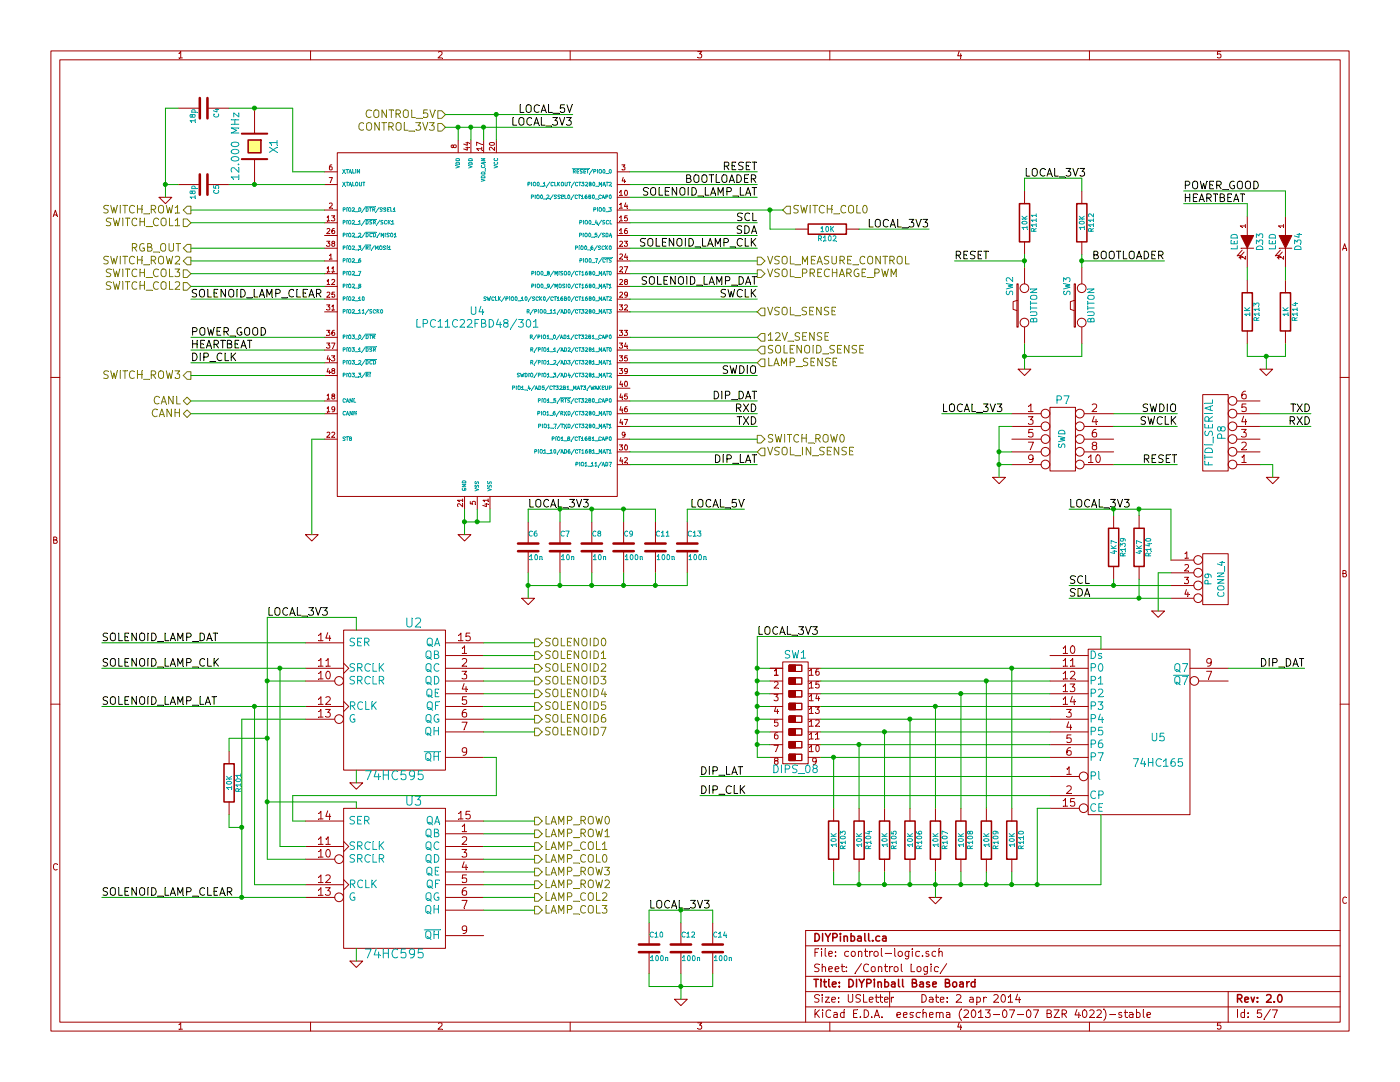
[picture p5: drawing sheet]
EESchema Schematic File Version 2
LIBS:power
LIBS:device
LIBS:transistors
LIBS:conn
LIBS:linear
LIBS:regul
LIBS:74xx
LIBS:cmos4000
LIBS:adc-dac
LIBS:memory
LIBS:xilinx
LIBS:special
LIBS:microcontrollers
LIBS:dsp
LIBS:microchip
LIBS:analog_switches
LIBS:motorola
LIBS:texas
LIBS:intel
LIBS:audio
LIBS:interface
LIBS:digital-audio
LIBS:philips
LIBS:display
LIBS:cypress
LIBS:siliconi
LIBS:opto
LIBS:atmel
LIBS:contrib
LIBS:valves
LIBS:diypinball-parts
LIBS:dips-s
LIBS:nxp_armmcu
LIBS:base-module-hardware-v2-cache
EELAYER 27 0
EELAYER END
$Descr USLetter 11000 8500
encoding utf-8
Sheet 5 7
Title "DIYPinball Base Board"
Date "2 apr 2014"
Rev "2.0"
Comp "DIYPinball.ca"
Comment1 ""
Comment2 ""
Comment3 ""
Comment4 ""
$EndDescr
Text HLabel 4200 5050 2    60   Output ~ 0
SOLENOID0
Text HLabel 4200 5150 2    60   Output ~ 0
SOLENOID1
Text HLabel 4200 5250 2    60   Output ~ 0
SOLENOID2
Text HLabel 4200 5350 2    60   Output ~ 0
SOLENOID3
Text HLabel 4200 5450 2    60   Output ~ 0
SOLENOID4
Text HLabel 4200 5550 2    60   Output ~ 0
SOLENOID5
Text HLabel 4200 5650 2    60   Output ~ 0
SOLENOID6
Text HLabel 4200 5750 2    60   Output ~ 0
SOLENOID7
Text HLabel 4200 6450 2    60   Output ~ 0
LAMP_ROW0
Text HLabel 4200 6550 2    60   Output ~ 0
LAMP_ROW1
Text HLabel 4200 6950 2    60   Output ~ 0
LAMP_ROW2
Text HLabel 4200 6850 2    60   Output ~ 0
LAMP_ROW3
Text HLabel 4200 6750 2    60   Output ~ 0
LAMP_COL0
Text HLabel 4200 6650 2    60   Output ~ 0
LAMP_COL1
Text HLabel 4200 7050 2    60   Output ~ 0
LAMP_COL2
Text HLabel 4200 7150 2    60   Output ~ 0
LAMP_COL3
Text HLabel 5950 3550 2    60   Input ~ 0
VSOL_IN_SENSE
Text HLabel 5950 2650 2    60   Input ~ 0
12V_SENSE
Text HLabel 5950 2750 2    60   Input ~ 0
SOLENOID_SENSE
Text HLabel 5950 2850 2    60   Input ~ 0
LAMP_SENSE
Text HLabel 3500 900  0    60   Input ~ 0
CONTROL_5V
Text HLabel 3500 1000 0    60   Input ~ 0
CONTROL_3V3
Text HLabel 1500 3250 0    60   BiDi ~ 0
CANH
Text HLabel 1500 3150 0    60   BiDi ~ 0
CANL
Text HLabel 5950 3450 2    60   Output ~ 0
SWITCH_ROW0
Text HLabel 1500 1650 0    60   Output ~ 0
SWITCH_ROW1
Text HLabel 1500 2050 0    60   Output ~ 0
SWITCH_ROW2
Text HLabel 1500 2950 0    60   Output ~ 0
SWITCH_ROW3
Text HLabel 6150 1650 2    60   Input ~ 0
SWITCH_COL0
Text HLabel 1500 1750 0    60   Input ~ 0
SWITCH_COL1
Text HLabel 1500 2250 0    60   Input ~ 0
SWITCH_COL2
Text HLabel 1500 2150 0    60   Input ~ 0
SWITCH_COL3
Text HLabel 1500 1950 0    60   Output ~ 0
RGB_OUT
$Comp
L 74HC595 U2
U 1 1
P 3100 5500
F 0 "U2" H 3250 6100 70  0000 C CNN
F 1 "74HC595" H 3100 4900 70  0000 C CNN
F 2 "~" H 3100 5500 60  0000 C CNN
F 3 "~" H 3100 5500 60  0000 C CNN
	1    3100 5500
	1    0    0    -1  
$EndComp
$Comp
L 74HC595 U3
U 1 1
P 3100 6900
F 0 "U3" H 3250 7500 70  0000 C CNN
F 1 "74HC595" H 3100 6300 70  0000 C CNN
F 2 "~" H 3100 6900 60  0000 C CNN
F 3 "~" H 3100 6900 60  0000 C CNN
	1    3100 6900
	1    0    0    -1  
$EndComp
Text Label 800  5050 0    60   ~ 0
SOLENOID_LAMP_DAT
Text Label 800  5250 0    60   ~ 0
SOLENOID_LAMP_CLK
Text Label 800  5550 0    60   ~ 0
SOLENOID_LAMP_LAT
$Comp
L GND #PWR29
U 1 1
P 2800 7550
F 0 "#PWR29" H 2800 7550 30  0001 C CNN
F 1 "GND" H 2800 7480 30  0001 C CNN
F 2 "" H 2800 7550 60  0000 C CNN
F 3 "" H 2800 7550 60  0000 C CNN
	1    2800 7550
	1    0    0    -1  
$EndComp
$Comp
L 74LS165 U5
U 1 1
P 8950 5750
F 0 "U5" H 9100 5700 60  0000 C CNN
F 1 "74HC165" H 9100 5500 60  0000 C CNN
F 2 "~" H 8950 5750 60  0000 C CNN
F 3 "~" H 8950 5750 60  0000 C CNN
	1    8950 5750
	1    0    0    -1  
$EndComp
$Comp
L DIPS_08 SW1
U 1 1
P 6250 5600
F 0 "SW1" V 5800 5600 60  0000 C CNN
F 1 "DIPS_08" V 6700 5600 60  0000 C CNN
F 2 "" H 6250 5600 60  0000 C CNN
F 3 "" H 6250 5600 60  0000 C CNN
	1    6250 5600
	0    1    1    0   
$EndComp
Text Label 5500 6100 0    60   ~ 0
DIP_LAT
Text Label 5500 6250 0    60   ~ 0
DIP_CLK
$Comp
L R R110
U 1 1
P 7950 6600
F 0 "R110" V 8030 6600 40  0000 C CNN
F 1 "10K" V 7957 6601 40  0000 C CNN
F 2 "~" V 7880 6600 30  0000 C CNN
F 3 "~" H 7950 6600 30  0000 C CNN
	1    7950 6600
	1    0    0    -1  
$EndComp
$Comp
L R R109
U 1 1
P 7750 6600
F 0 "R109" V 7830 6600 40  0000 C CNN
F 1 "10K" V 7757 6601 40  0000 C CNN
F 2 "~" V 7680 6600 30  0000 C CNN
F 3 "~" H 7750 6600 30  0000 C CNN
	1    7750 6600
	1    0    0    -1  
$EndComp
$Comp
L R R108
U 1 1
P 7550 6600
F 0 "R108" V 7630 6600 40  0000 C CNN
F 1 "10K" V 7557 6601 40  0000 C CNN
F 2 "~" V 7480 6600 30  0000 C CNN
F 3 "~" H 7550 6600 30  0000 C CNN
	1    7550 6600
	1    0    0    -1  
$EndComp
$Comp
L R R107
U 1 1
P 7350 6600
F 0 "R107" V 7430 6600 40  0000 C CNN
F 1 "10K" V 7357 6601 40  0000 C CNN
F 2 "~" V 7280 6600 30  0000 C CNN
F 3 "~" H 7350 6600 30  0000 C CNN
	1    7350 6600
	1    0    0    -1  
$EndComp
$Comp
L R R106
U 1 1
P 7150 6600
F 0 "R106" V 7230 6600 40  0000 C CNN
F 1 "10K" V 7157 6601 40  0000 C CNN
F 2 "~" V 7080 6600 30  0000 C CNN
F 3 "~" H 7150 6600 30  0000 C CNN
	1    7150 6600
	1    0    0    -1  
$EndComp
$Comp
L R R105
U 1 1
P 6950 6600
F 0 "R105" V 7030 6600 40  0000 C CNN
F 1 "10K" V 6957 6601 40  0000 C CNN
F 2 "~" V 6880 6600 30  0000 C CNN
F 3 "~" H 6950 6600 30  0000 C CNN
	1    6950 6600
	1    0    0    -1  
$EndComp
$Comp
L R R104
U 1 1
P 6750 6600
F 0 "R104" V 6830 6600 40  0000 C CNN
F 1 "10K" V 6757 6601 40  0000 C CNN
F 2 "~" V 6680 6600 30  0000 C CNN
F 3 "~" H 6750 6600 30  0000 C CNN
	1    6750 6600
	1    0    0    -1  
$EndComp
$Comp
L R R103
U 1 1
P 6550 6600
F 0 "R103" V 6630 6600 40  0000 C CNN
F 1 "10K" V 6557 6601 40  0000 C CNN
F 2 "~" V 6480 6600 30  0000 C CNN
F 3 "~" H 6550 6600 30  0000 C CNN
	1    6550 6600
	1    0    0    -1  
$EndComp
$Comp
L GND #PWR33
U 1 1
P 7350 7050
F 0 "#PWR33" H 7350 7050 30  0001 C CNN
F 1 "GND" H 7350 6980 30  0001 C CNN
F 2 "" H 7350 7050 60  0000 C CNN
F 3 "" H 7350 7050 60  0000 C CNN
	1    7350 7050
	1    0    0    -1  
$EndComp
Text Label 10250 5250 2    60   ~ 0
DIP_DAT
$Comp
L LPC11C22FBD48/301 U4
U 1 1
P 3750 2550
F 0 "U4" H 3750 2650 60  0000 C CNN
F 1 "LPC11C22FBD48/301" H 3750 2550 60  0000 C CNN
F 2 "" H 3750 2550 60  0000 C CNN
F 3 "" H 3750 2550 60  0000 C CNN
	1    3750 2550
	1    0    0    -1  
$EndComp
Text HLabel 5950 2450 2    60   Input ~ 0
VSOL_SENSE
Text HLabel 5950 2050 2    60   Output ~ 0
VSOL_MEASURE_CONTROL
Text HLabel 5950 2150 2    60   Output ~ 0
VSOL_PRECHARGE_PWM
$Comp
L GND #PWR30
U 1 1
P 3650 4200
F 0 "#PWR30" H 3650 4200 30  0001 C CNN
F 1 "GND" H 3650 4130 30  0001 C CNN
F 2 "" H 3650 4200 60  0000 C CNN
F 3 "" H 3650 4200 60  0000 C CNN
	1    3650 4200
	1    0    0    -1  
$EndComp
$Comp
L GND #PWR27
U 1 1
P 2450 4200
F 0 "#PWR27" H 2450 4200 30  0001 C CNN
F 1 "GND" H 2450 4130 30  0001 C CNN
F 2 "" H 2450 4200 60  0000 C CNN
F 3 "" H 2450 4200 60  0000 C CNN
	1    2450 4200
	1    0    0    -1  
$EndComp
Text Label 5950 1350 2    60   ~ 0
RESET
Text Label 5950 1750 2    60   ~ 0
SCL
Text Label 5950 1850 2    60   ~ 0
SDA
Text Label 5950 2350 2    60   ~ 0
SWCLK
Text Label 5950 2950 2    60   ~ 0
SWDIO
Text Label 5950 3250 2    60   ~ 0
RXD
Text Label 5950 3350 2    60   ~ 0
TXD
Text Label 5950 1950 2    60   ~ 0
SOLENOID_LAMP_CLK
Text Label 5950 2250 2    60   ~ 0
SOLENOID_LAMP_DAT
Text Label 5950 1550 2    60   ~ 0
SOLENOID_LAMP_LAT
Text Label 5950 1450 2    60   ~ 0
BOOTLOADER
$Comp
L CRYSTAL X1
U 1 1
P 2000 1150
F 0 "X1" H 2000 1300 60  0000 C CNN
F 1 "12.000 MHz" H 2000 1000 60  0000 C CNN
F 2 "~" H 2000 1150 60  0000 C CNN
F 3 "~" H 2000 1150 60  0000 C CNN
	1    2000 1150
	0    1    1    0   
$EndComp
$Comp
L C C5
U 1 1
P 1600 1450
F 0 "C5" H 1600 1550 40  0000 L CNN
F 1 "18p" H 1606 1365 40  0000 L CNN
F 2 "~" H 1638 1300 30  0000 C CNN
F 3 "~" H 1600 1450 60  0000 C CNN
	1    1600 1450
	0    1    1    0   
$EndComp
$Comp
L C C4
U 1 1
P 1600 850
F 0 "C4" H 1600 950 40  0000 L CNN
F 1 "18p" H 1606 765 40  0000 L CNN
F 2 "~" H 1638 700 30  0000 C CNN
F 3 "~" H 1600 850 60  0000 C CNN
	1    1600 850 
	0    1    1    0   
$EndComp
$Comp
L GND #PWR26
U 1 1
P 1300 1550
F 0 "#PWR26" H 1300 1550 30  0001 C CNN
F 1 "GND" H 1300 1480 30  0001 C CNN
F 2 "" H 1300 1550 60  0000 C CNN
F 3 "" H 1300 1550 60  0000 C CNN
	1    1300 1550
	1    0    0    -1  
$EndComp
$Comp
L R R102
U 1 1
P 6500 1800
F 0 "R102" V 6580 1800 40  0000 C CNN
F 1 "10K" V 6507 1801 40  0000 C CNN
F 2 "~" V 6430 1800 30  0000 C CNN
F 3 "~" H 6500 1800 30  0000 C CNN
	1    6500 1800
	0    1    1    0   
$EndComp
Text Label 5950 3150 2    60   ~ 0
DIP_DAT
Text Label 5950 3650 2    60   ~ 0
DIP_LAT
Text Label 1500 2850 0    60   ~ 0
DIP_CLK
Text Label 1500 2750 0    60   ~ 0
HEARTBEAT
Text Label 1500 2650 0    60   ~ 0
POWER_GOOD
Text Label 1500 2350 0    60   ~ 0
SOLENOID_LAMP_CLEAR
Text Label 4500 1000 2    60   ~ 0
LOCAL_3V3
Text Label 4500 900  2    60   ~ 0
LOCAL_5V
Text Label 5950 5000 0    60   ~ 0
LOCAL_3V3
Text Label 2100 4850 0    60   ~ 0
LOCAL_3V3
$Comp
L C C10
U 1 1
P 5100 7450
F 0 "C10" H 5100 7550 40  0000 L CNN
F 1 "100n" H 5106 7365 40  0000 L CNN
F 2 "~" H 5138 7300 30  0000 C CNN
F 3 "~" H 5100 7450 60  0000 C CNN
	1    5100 7450
	1    0    0    -1  
$EndComp
$Comp
L C C12
U 1 1
P 5350 7450
F 0 "C12" H 5350 7550 40  0000 L CNN
F 1 "100n" H 5356 7365 40  0000 L CNN
F 2 "~" H 5388 7300 30  0000 C CNN
F 3 "~" H 5350 7450 60  0000 C CNN
	1    5350 7450
	1    0    0    -1  
$EndComp
$Comp
L C C14
U 1 1
P 5600 7450
F 0 "C14" H 5600 7550 40  0000 L CNN
F 1 "100n" H 5606 7365 40  0000 L CNN
F 2 "~" H 5638 7300 30  0000 C CNN
F 3 "~" H 5600 7450 60  0000 C CNN
	1    5600 7450
	1    0    0    -1  
$EndComp
$Comp
L GND #PWR32
U 1 1
P 5350 7850
F 0 "#PWR32" H 5350 7850 30  0001 C CNN
F 1 "GND" H 5350 7780 30  0001 C CNN
F 2 "" H 5350 7850 60  0000 C CNN
F 3 "" H 5350 7850 60  0000 C CNN
	1    5350 7850
	1    0    0    -1  
$EndComp
Text Label 5100 7150 0    60   ~ 0
LOCAL_3V3
$Comp
L SW_PUSH SW2
U 1 1
P 8050 2400
F 0 "SW2" H 8200 2510 50  0000 C CNN
F 1 "BUTTON" H 8050 2320 50  0000 C CNN
F 2 "~" H 8050 2400 60  0000 C CNN
F 3 "~" H 8050 2400 60  0000 C CNN
	1    8050 2400
	0    -1   -1   0   
$EndComp
$Comp
L SW_PUSH SW3
U 1 1
P 8500 2400
F 0 "SW3" H 8650 2510 50  0000 C CNN
F 1 "BUTTON" H 8500 2320 50  0000 C CNN
F 2 "~" H 8500 2400 60  0000 C CNN
F 3 "~" H 8500 2400 60  0000 C CNN
	1    8500 2400
	0    -1   -1   0   
$EndComp
$Comp
L LED D34
U 1 1
P 10100 1900
F 0 "D34" H 10100 2000 50  0000 C CNN
F 1 "LED" H 10100 1800 50  0000 C CNN
F 2 "~" H 10100 1900 60  0000 C CNN
F 3 "~" H 10100 1900 60  0000 C CNN
	1    10100 1900
	0    1    1    0   
$EndComp
$Comp
L LED D33
U 1 1
P 9800 1900
F 0 "D33" H 9800 2000 50  0000 C CNN
F 1 "LED" H 9800 1800 50  0000 C CNN
F 2 "~" H 9800 1900 60  0000 C CNN
F 3 "~" H 9800 1900 60  0000 C CNN
	1    9800 1900
	0    1    1    0   
$EndComp
$Comp
L R R112
U 1 1
P 8500 1750
F 0 "R112" V 8580 1750 40  0000 C CNN
F 1 "10K" V 8507 1751 40  0000 C CNN
F 2 "~" V 8430 1750 30  0000 C CNN
F 3 "~" H 8500 1750 30  0000 C CNN
	1    8500 1750
	1    0    0    -1  
$EndComp
$Comp
L R R111
U 1 1
P 8050 1750
F 0 "R111" V 8130 1750 40  0000 C CNN
F 1 "10K" V 8057 1751 40  0000 C CNN
F 2 "~" V 7980 1750 30  0000 C CNN
F 3 "~" H 8050 1750 30  0000 C CNN
	1    8050 1750
	1    0    0    -1  
$EndComp
$Comp
L R R114
U 1 1
P 10100 2450
F 0 "R114" V 10180 2450 40  0000 C CNN
F 1 "1K" V 10107 2451 40  0000 C CNN
F 2 "~" V 10030 2450 30  0000 C CNN
F 3 "~" H 10100 2450 30  0000 C CNN
	1    10100 2450
	1    0    0    -1  
$EndComp
$Comp
L R R113
U 1 1
P 9800 2450
F 0 "R113" V 9880 2450 40  0000 C CNN
F 1 "1K" V 9807 2451 40  0000 C CNN
F 2 "~" V 9730 2450 30  0000 C CNN
F 3 "~" H 9800 2450 30  0000 C CNN
	1    9800 2450
	1    0    0    -1  
$EndComp
$Comp
L CONN_6 P8
U 1 1
P 9550 3400
F 0 "P8" V 9500 3400 60  0000 C CNN
F 1 "FTDI_SERIAL" V 9600 3400 60  0000 C CNN
F 2 "" H 9550 3400 60  0000 C CNN
F 3 "" H 9550 3400 60  0000 C CNN
	1    9550 3400
	-1   0    0    1   
$EndComp
$Comp
L CONN_5X2 P7
U 1 1
P 8350 3450
F 0 "P7" H 8350 3750 60  0000 C CNN
F 1 "SWD" V 8350 3450 50  0000 C CNN
F 2 "" H 8350 3450 60  0000 C CNN
F 3 "" H 8350 3450 60  0000 C CNN
	1    8350 3450
	1    0    0    -1  
$EndComp
$Comp
L C C6
U 1 1
P 4150 4300
F 0 "C6" H 4150 4400 40  0000 L CNN
F 1 "10n" H 4156 4215 40  0000 L CNN
F 2 "~" H 4188 4150 30  0000 C CNN
F 3 "~" H 4150 4300 60  0000 C CNN
	1    4150 4300
	1    0    0    -1  
$EndComp
$Comp
L C C7
U 1 1
P 4400 4300
F 0 "C7" H 4400 4400 40  0000 L CNN
F 1 "10n" H 4406 4215 40  0000 L CNN
F 2 "~" H 4438 4150 30  0000 C CNN
F 3 "~" H 4400 4300 60  0000 C CNN
	1    4400 4300
	1    0    0    -1  
$EndComp
$Comp
L C C8
U 1 1
P 4650 4300
F 0 "C8" H 4650 4400 40  0000 L CNN
F 1 "10n" H 4656 4215 40  0000 L CNN
F 2 "~" H 4688 4150 30  0000 C CNN
F 3 "~" H 4650 4300 60  0000 C CNN
	1    4650 4300
	1    0    0    -1  
$EndComp
$Comp
L C C9
U 1 1
P 4900 4300
F 0 "C9" H 4900 4400 40  0000 L CNN
F 1 "100n" H 4906 4215 40  0000 L CNN
F 2 "~" H 4938 4150 30  0000 C CNN
F 3 "~" H 4900 4300 60  0000 C CNN
	1    4900 4300
	1    0    0    -1  
$EndComp
$Comp
L C C11
U 1 1
P 5150 4300
F 0 "C11" H 5150 4400 40  0000 L CNN
F 1 "100n" H 5156 4215 40  0000 L CNN
F 2 "~" H 5188 4150 30  0000 C CNN
F 3 "~" H 5150 4300 60  0000 C CNN
	1    5150 4300
	1    0    0    -1  
$EndComp
$Comp
L C C13
U 1 1
P 5400 4300
F 0 "C13" H 5400 4400 40  0000 L CNN
F 1 "100n" H 5406 4215 40  0000 L CNN
F 2 "~" H 5438 4150 30  0000 C CNN
F 3 "~" H 5400 4300 60  0000 C CNN
	1    5400 4300
	1    0    0    -1  
$EndComp
$Comp
L GND #PWR31
U 1 1
P 4150 4700
F 0 "#PWR31" H 4150 4700 30  0001 C CNN
F 1 "GND" H 4150 4630 30  0001 C CNN
F 2 "" H 4150 4700 60  0000 C CNN
F 3 "" H 4150 4700 60  0000 C CNN
	1    4150 4700
	1    0    0    -1  
$EndComp
Text Label 4150 4000 0    60   ~ 0
LOCAL_3V3
Text Label 5850 4000 2    60   ~ 0
LOCAL_5V
Text Label 9150 2050 2    60   ~ 0
BOOTLOADER
Text Label 7500 2050 0    60   ~ 0
RESET
Text Label 8050 1400 0    60   ~ 0
LOCAL_3V3
$Comp
L GND #PWR35
U 1 1
P 8050 2900
F 0 "#PWR35" H 8050 2900 30  0001 C CNN
F 1 "GND" H 8050 2830 30  0001 C CNN
F 2 "" H 8050 2900 60  0000 C CNN
F 3 "" H 8050 2900 60  0000 C CNN
	1    8050 2900
	1    0    0    -1  
$EndComp
Text Label 7300 1800 2    60   ~ 0
LOCAL_3V3
$Comp
L GND #PWR37
U 1 1
P 9950 2900
F 0 "#PWR37" H 9950 2900 30  0001 C CNN
F 1 "GND" H 9950 2830 30  0001 C CNN
F 2 "" H 9950 2900 60  0000 C CNN
F 3 "" H 9950 2900 60  0000 C CNN
	1    9950 2900
	1    0    0    -1  
$EndComp
Text Label 9300 1600 0    60   ~ 0
HEARTBEAT
Text Label 9300 1500 0    60   ~ 0
POWER_GOOD
$Comp
L GND #PWR34
U 1 1
P 7850 3750
F 0 "#PWR34" H 7850 3750 30  0001 C CNN
F 1 "GND" H 7850 3680 30  0001 C CNN
F 2 "" H 7850 3750 60  0000 C CNN
F 3 "" H 7850 3750 60  0000 C CNN
	1    7850 3750
	1    0    0    -1  
$EndComp
Text Label 9250 3650 2    60   ~ 0
RESET
Text Label 9250 3350 2    60   ~ 0
SWCLK
Text Label 9250 3250 2    60   ~ 0
SWDIO
Text Label 7400 3250 0    60   ~ 0
LOCAL_3V3
Text Label 800  7050 0    60   ~ 0
SOLENOID_LAMP_CLEAR
$Comp
L R R101
U 1 1
P 1800 6150
F 0 "R101" V 1880 6150 40  0000 C CNN
F 1 "10K" V 1807 6151 40  0000 C CNN
F 2 "~" V 1730 6150 30  0000 C CNN
F 3 "~" H 1800 6150 30  0000 C CNN
	1    1800 6150
	1    0    0    -1  
$EndComp
Text Label 10300 3350 2    60   ~ 0
RXD
Text Label 10300 3250 2    60   ~ 0
TXD
$Comp
L GND #PWR38
U 1 1
P 10000 3750
F 0 "#PWR38" H 10000 3750 30  0001 C CNN
F 1 "GND" H 10000 3680 30  0001 C CNN
F 2 "" H 10000 3750 60  0000 C CNN
F 3 "" H 10000 3750 60  0000 C CNN
	1    10000 3750
	1    0    0    -1  
$EndComp
$Comp
L GND #PWR28
U 1 1
P 2800 6150
F 0 "#PWR28" H 2800 6150 30  0001 C CNN
F 1 "GND" H 2800 6080 30  0001 C CNN
F 2 "" H 2800 6150 60  0000 C CNN
F 3 "" H 2800 6150 60  0000 C CNN
	1    2800 6150
	1    0    0    -1  
$EndComp
Wire Wire Line
	3800 5950 3900 5950
Wire Wire Line
	3900 5950 3900 6250
Wire Wire Line
	3900 6250 2300 6250
Wire Wire Line
	2300 6250 2300 6450
Wire Wire Line
	2300 6450 2400 6450
Wire Wire Line
	3800 5050 4200 5050
Wire Wire Line
	4200 5150 3800 5150
Wire Wire Line
	3800 5250 4200 5250
Wire Wire Line
	4200 5350 3800 5350
Wire Wire Line
	3800 5450 4200 5450
Wire Wire Line
	4200 5550 3800 5550
Wire Wire Line
	3800 5650 4200 5650
Wire Wire Line
	4200 5750 3800 5750
Wire Wire Line
	4200 7150 3800 7150
Wire Wire Line
	3800 7050 4200 7050
Wire Wire Line
	4200 6950 3800 6950
Wire Wire Line
	3800 6850 4200 6850
Wire Wire Line
	4200 6750 3800 6750
Wire Wire Line
	3800 6650 4200 6650
Wire Wire Line
	4200 6550 3800 6550
Wire Wire Line
	3800 6450 4200 6450
Wire Wire Line
	2400 6650 2200 6650
Wire Wire Line
	2200 6650 2200 5250
Wire Wire Line
	800  5250 2400 5250
Wire Wire Line
	2400 5350 2100 5350
Wire Wire Line
	2100 4850 2100 6750
Wire Wire Line
	2100 6750 2400 6750
Wire Wire Line
	2400 6950 2000 6950
Wire Wire Line
	2000 6950 2000 5550
Wire Wire Line
	800  5550 2400 5550
Wire Wire Line
	2400 5650 1900 5650
Wire Wire Line
	800  7050 2400 7050
Connection ~ 2000 5550
Connection ~ 2200 5250
Wire Wire Line
	800  5050 2400 5050
Connection ~ 1900 7050
Wire Wire Line
	5950 5950 6050 5950
Wire Wire Line
	5950 5000 5950 5950
Wire Wire Line
	5950 5250 6050 5250
Wire Wire Line
	6050 5350 5950 5350
Connection ~ 5950 5350
Wire Wire Line
	5950 5450 6050 5450
Connection ~ 5950 5450
Wire Wire Line
	6050 5550 5950 5550
Connection ~ 5950 5550
Wire Wire Line
	5950 5650 6050 5650
Connection ~ 5950 5650
Wire Wire Line
	6050 5750 5950 5750
Connection ~ 5950 5750
Wire Wire Line
	5950 5850 6050 5850
Connection ~ 5950 5850
Wire Wire Line
	6450 5950 8250 5950
Wire Wire Line
	6450 5850 8250 5850
Wire Wire Line
	6450 5750 8250 5750
Wire Wire Line
	6450 5650 8250 5650
Wire Wire Line
	6450 5550 8250 5550
Wire Wire Line
	6450 5450 8250 5450
Wire Wire Line
	6450 5350 8250 5350
Wire Wire Line
	6450 5250 8250 5250
Wire Wire Line
	5500 6250 8250 6250
Wire Wire Line
	8250 6100 5500 6100
Wire Wire Line
	6550 6350 6550 5950
Connection ~ 6550 5950
Wire Wire Line
	6750 6350 6750 5850
Connection ~ 6750 5850
Wire Wire Line
	6950 6350 6950 5750
Connection ~ 6950 5750
Wire Wire Line
	7150 6350 7150 5650
Connection ~ 7150 5650
Wire Wire Line
	7350 6350 7350 5550
Connection ~ 7350 5550
Wire Wire Line
	7550 6350 7550 5450
Connection ~ 7550 5450
Wire Wire Line
	7750 6350 7750 5350
Connection ~ 7750 5350
Wire Wire Line
	7950 6350 7950 5250
Connection ~ 7950 5250
Wire Wire Line
	6550 6850 6550 6950
Wire Wire Line
	6550 6950 8650 6950
Wire Wire Line
	8150 6950 8150 6350
Wire Wire Line
	8150 6350 8250 6350
Wire Wire Line
	7950 6850 7950 6950
Connection ~ 7950 6950
Wire Wire Line
	7750 6850 7750 6950
Connection ~ 7750 6950
Wire Wire Line
	7550 6850 7550 6950
Connection ~ 7550 6950
Wire Wire Line
	7350 6850 7350 7050
Connection ~ 7350 6950
Wire Wire Line
	7150 6850 7150 6950
Connection ~ 7150 6950
Wire Wire Line
	6950 6850 6950 6950
Connection ~ 6950 6950
Wire Wire Line
	6750 6850 6750 6950
Connection ~ 6750 6950
Wire Wire Line
	8650 6950 8650 6400
Connection ~ 8150 6950
Wire Wire Line
	8650 5100 8650 5000
Wire Wire Line
	8650 5000 5950 5000
Connection ~ 5950 5250
Wire Wire Line
	10250 5250 9650 5250
Wire Wire Line
	2800 7450 2800 7550
Wire Wire Line
	2800 6050 2800 6150
Wire Wire Line
	2800 6350 2800 6300
Wire Wire Line
	2800 6300 2100 6300
Connection ~ 2100 6300
Wire Wire Line
	2800 4950 2800 4850
Wire Wire Line
	2800 4850 2100 4850
Connection ~ 2100 5350
Wire Wire Line
	1500 3150 2550 3150
Wire Wire Line
	2550 3250 1500 3250
Wire Wire Line
	3650 4000 3650 4200
Wire Wire Line
	3650 4100 3850 4100
Wire Wire Line
	3850 4100 3850 4000
Connection ~ 3650 4100
Wire Wire Line
	3750 4000 3750 4100
Connection ~ 3750 4100
Wire Wire Line
	3500 900  4500 900 
Wire Wire Line
	3900 900  3900 1100
Wire Wire Line
	3800 1000 3800 1100
Wire Wire Line
	3500 1000 4500 1000
Wire Wire Line
	3600 1000 3600 1100
Connection ~ 3600 1000
Wire Wire Line
	3700 1100 3700 1000
Connection ~ 3700 1000
Wire Wire Line
	1500 1950 2550 1950
Wire Wire Line
	2450 4200 2450 3450
Wire Wire Line
	2450 3450 2550 3450
Wire Wire Line
	5950 2950 4950 2950
Wire Wire Line
	5950 2350 4950 2350
Wire Wire Line
	5950 1850 4950 1850
Wire Wire Line
	5950 1750 4950 1750
Wire Wire Line
	4950 1350 5950 1350
Wire Wire Line
	5950 3350 4950 3350
Wire Wire Line
	5950 3250 4950 3250
Wire Wire Line
	5950 2250 4950 2250
Wire Wire Line
	5950 1950 4950 1950
Wire Wire Line
	5950 1550 4950 1550
Wire Wire Line
	5950 1450 4950 1450
Wire Wire Line
	1800 1450 2550 1450
Wire Wire Line
	1800 850  2300 850 
Wire Wire Line
	2300 850  2300 1350
Wire Wire Line
	2300 1350 2550 1350
Connection ~ 2000 1450
Connection ~ 2000 850 
Wire Wire Line
	1300 850  1300 1550
Wire Wire Line
	1300 850  1400 850 
Wire Wire Line
	1400 1450 1300 1450
Connection ~ 1300 1450
Wire Wire Line
	4950 1650 6150 1650
Wire Wire Line
	5950 2150 4950 2150
Wire Wire Line
	5950 2050 4950 2050
Wire Wire Line
	5950 2450 4950 2450
Wire Wire Line
	5950 3550 4950 3550
Wire Wire Line
	5950 2650 4950 2650
Wire Wire Line
	5950 2850 4950 2850
Wire Wire Line
	5950 2750 4950 2750
Wire Wire Line
	6250 1800 6050 1800
Wire Wire Line
	6050 1800 6050 1650
Connection ~ 6050 1650
Wire Wire Line
	6750 1800 7300 1800
Wire Wire Line
	5950 3650 4950 3650
Wire Wire Line
	5950 3150 4950 3150
Wire Wire Line
	1500 2850 2550 2850
Wire Wire Line
	1500 2650 2550 2650
Wire Wire Line
	1500 2750 2550 2750
Wire Wire Line
	1500 2350 2550 2350
Connection ~ 3900 900 
Connection ~ 3800 1000
Wire Wire Line
	5350 7650 5350 7850
Wire Wire Line
	5100 7750 5600 7750
Wire Wire Line
	5600 7750 5600 7650
Connection ~ 5350 7750
Wire Wire Line
	5100 7750 5100 7650
Wire Wire Line
	5100 7250 5100 7150
Wire Wire Line
	5100 7150 5600 7150
Wire Wire Line
	5600 7150 5600 7250
Wire Wire Line
	5350 7250 5350 7150
Connection ~ 5350 7150
Wire Wire Line
	4150 4100 4150 4000
Wire Wire Line
	4150 4000 5150 4000
Wire Wire Line
	5150 4000 5150 4100
Wire Wire Line
	4900 4100 4900 4000
Connection ~ 4900 4000
Wire Wire Line
	4650 4100 4650 4000
Connection ~ 4650 4000
Wire Wire Line
	4400 4100 4400 4000
Connection ~ 4400 4000
Wire Wire Line
	4150 4500 4150 4700
Wire Wire Line
	4150 4600 5400 4600
Wire Wire Line
	5400 4600 5400 4500
Wire Wire Line
	5150 4500 5150 4600
Connection ~ 5150 4600
Wire Wire Line
	4900 4500 4900 4600
Connection ~ 4900 4600
Wire Wire Line
	4650 4500 4650 4600
Connection ~ 4650 4600
Wire Wire Line
	4400 4500 4400 4600
Connection ~ 4400 4600
Connection ~ 4150 4600
Wire Wire Line
	5850 4000 5400 4000
Wire Wire Line
	5400 4000 5400 4100
Wire Wire Line
	8050 1500 8050 1400
Wire Wire Line
	8050 1400 8500 1400
Wire Wire Line
	8500 1400 8500 1500
Wire Wire Line
	8050 2000 8050 2100
Wire Wire Line
	8500 2000 8500 2100
Wire Wire Line
	8050 2700 8050 2900
Wire Wire Line
	8050 2800 8500 2800
Wire Wire Line
	8500 2800 8500 2700
Wire Wire Line
	9150 2050 8500 2050
Connection ~ 8500 2050
Wire Wire Line
	7500 2050 8050 2050
Connection ~ 8050 2050
Connection ~ 8050 2800
Wire Wire Line
	9800 2100 9800 2200
Wire Wire Line
	10100 2100 10100 2200
Wire Wire Line
	9800 2700 9800 2800
Wire Wire Line
	9800 2800 10100 2800
Wire Wire Line
	10100 2800 10100 2700
Wire Wire Line
	9950 2900 9950 2800
Connection ~ 9950 2800
Wire Wire Line
	9300 1500 10100 1500
Wire Wire Line
	10100 1500 10100 1700
Wire Wire Line
	9300 1600 9800 1600
Wire Wire Line
	9800 1600 9800 1700
Wire Wire Line
	7850 3350 7850 3750
Wire Wire Line
	7850 3350 7950 3350
Wire Wire Line
	7950 3550 7850 3550
Connection ~ 7850 3550
Wire Wire Line
	7950 3650 7850 3650
Connection ~ 7850 3650
Wire Wire Line
	9250 3250 8750 3250
Wire Wire Line
	8750 3350 9250 3350
Wire Wire Line
	9250 3650 8750 3650
Wire Wire Line
	7400 3250 7950 3250
Wire Wire Line
	1900 5650 1900 7050
Wire Wire Line
	1800 5900 1800 5800
Wire Wire Line
	1800 5800 2100 5800
Connection ~ 2100 5800
Wire Wire Line
	1800 6400 1800 6500
Wire Wire Line
	1800 6500 1900 6500
Connection ~ 1900 6500
Wire Wire Line
	9900 3250 10300 3250
Wire Wire Line
	9900 3350 10300 3350
Wire Wire Line
	9900 3650 10000 3650
Wire Wire Line
	10000 3650 10000 3750
Wire Wire Line
	2550 1750 1500 1750
Wire Wire Line
	2550 2250 1500 2250
Wire Wire Line
	1500 2150 2550 2150
Wire Wire Line
	5950 3450 4950 3450
Wire Wire Line
	1500 1650 2550 1650
Wire Wire Line
	1500 2050 2550 2050
Wire Wire Line
	1500 2950 2550 2950
$Comp
L CONN_4 P9
U 1 1
P 9550 4550
F 0 "P9" V 9500 4550 50  0000 C CNN
F 1 "CONN_4" V 9600 4550 50  0000 C CNN
F 2 "" H 9550 4550 60  0000 C CNN
F 3 "" H 9550 4550 60  0000 C CNN
	1    9550 4550
	1    0    0    -1  
$EndComp
Text Label 8400 4000 0    60   ~ 0
LOCAL_3V3
Text Label 8400 4600 0    60   ~ 0
SCL
Text Label 8400 4700 0    60   ~ 0
SDA
Wire Wire Line
	8400 4700 9200 4700
Wire Wire Line
	9200 4600 8400 4600
Wire Wire Line
	8400 4000 9200 4000
$Comp
L GND #PWR36
U 1 1
P 9100 4800
F 0 "#PWR36" H 9100 4800 30  0001 C CNN
F 1 "GND" H 9100 4730 30  0001 C CNN
F 2 "" H 9100 4800 60  0000 C CNN
F 3 "" H 9100 4800 60  0000 C CNN
	1    9100 4800
	1    0    0    -1  
$EndComp
Wire Wire Line
	9100 4800 9100 4500
Wire Wire Line
	9100 4500 9200 4500
Wire Wire Line
	9200 4000 9200 4400
$Comp
L R R140
U 1 1
P 8950 4300
F 0 "R140" V 9030 4300 40  0000 C CNN
F 1 "4K7" V 8957 4301 40  0000 C CNN
F 2 "~" V 8880 4300 30  0000 C CNN
F 3 "~" H 8950 4300 30  0000 C CNN
	1    8950 4300
	1    0    0    -1  
$EndComp
$Comp
L R R139
U 1 1
P 8750 4300
F 0 "R139" V 8830 4300 40  0000 C CNN
F 1 "4K7" V 8757 4301 40  0000 C CNN
F 2 "~" V 8680 4300 30  0000 C CNN
F 3 "~" H 8750 4300 30  0000 C CNN
	1    8750 4300
	1    0    0    -1  
$EndComp
Wire Wire Line
	8750 4550 8750 4600
Connection ~ 8750 4600
Wire Wire Line
	8950 4550 8950 4700
Connection ~ 8950 4700
Wire Wire Line
	8950 4050 8950 4000
Connection ~ 8950 4000
Wire Wire Line
	8750 4050 8750 4000
Connection ~ 8750 4000
$EndSCHEMATC
